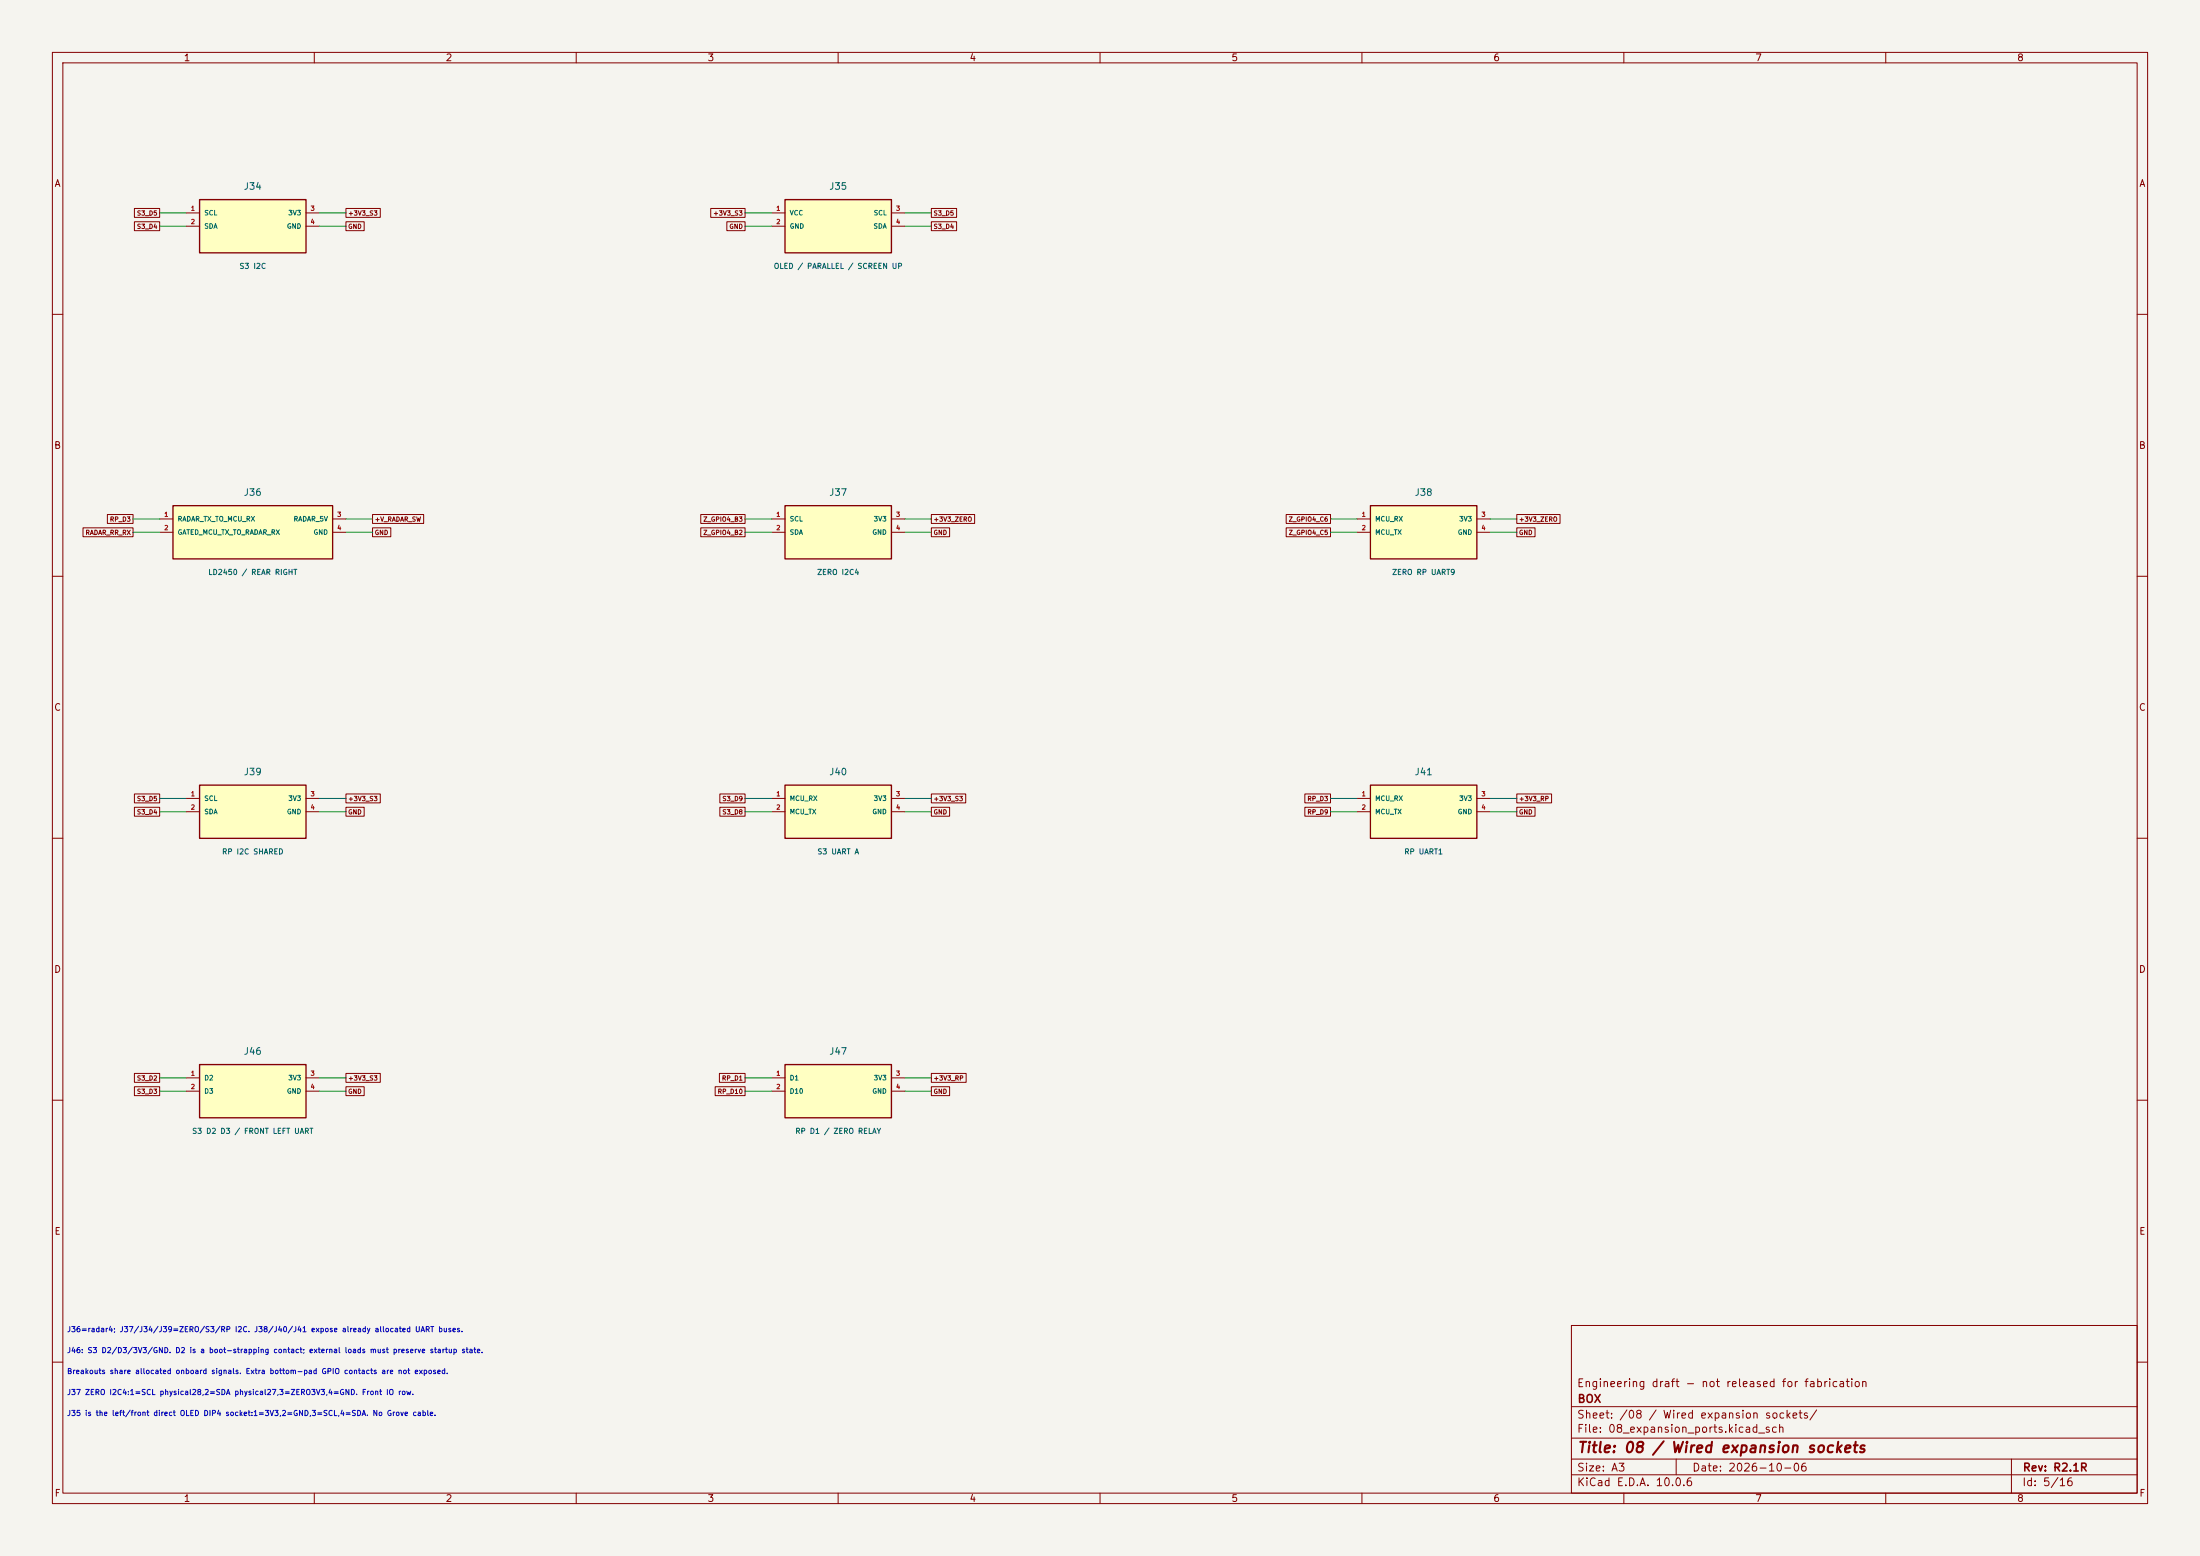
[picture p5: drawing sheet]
(kicad_sch (version 20250114) (generator "eeschema") (paper "A3")
(title_block (title "08 / Wired expansion sockets") (date "2026-10-06") (rev "R2.1R") (company "BOX") (comment 1 "Engineering draft - not released for fabrication"))
(lib_symbols (symbol "Box:J34" (pin_names (offset 0.8)) (in_bom yes) (on_board yes)
(property "Reference" "J" (at 0 7.62 0) (effects (font (size 1.27 1.27))))
(property "Value" "S3 I2C" (at 0 -7.62 0) (effects (font (size 1.0 1.0))))
(symbol "J34_0_1" (rectangle (start -10.16 5.08) (end 10.16 -5.08) (stroke (width 0.254) (type default)) (fill (type background))))
(symbol "J34_1_1"
(pin passive line (at -12.7 2.54 0) (length 2.54) (name "SCL" (effects (font (size 0.9 0.9)))) (number "1" (effects (font (size 0.85 0.85)))))
(pin passive line (at -12.7 0.0 0) (length 2.54) (name "SDA" (effects (font (size 0.9 0.9)))) (number "2" (effects (font (size 0.85 0.85)))))
(pin passive line (at 12.7 2.54 180) (length 2.54) (name "3V3" (effects (font (size 0.9 0.9)))) (number "3" (effects (font (size 0.85 0.85)))))
(pin passive line (at 12.7 0.0 180) (length 2.54) (name "GND" (effects (font (size 0.9 0.9)))) (number "4" (effects (font (size 0.85 0.85)))))))
(symbol "Box:J35" (pin_names (offset 0.8)) (in_bom yes) (on_board yes)
(property "Reference" "J" (at 0 7.62 0) (effects (font (size 1.27 1.27))))
(property "Value" "OLED / PARALLEL / SCREEN UP" (at 0 -7.62 0) (effects (font (size 1.0 1.0))))
(symbol "J35_0_1" (rectangle (start -10.16 5.08) (end 10.16 -5.08) (stroke (width 0.254) (type default)) (fill (type background))))
(symbol "J35_1_1"
(pin passive line (at -12.7 2.54 0) (length 2.54) (name "VCC" (effects (font (size 0.9 0.9)))) (number "1" (effects (font (size 0.85 0.85)))))
(pin passive line (at -12.7 0.0 0) (length 2.54) (name "GND" (effects (font (size 0.9 0.9)))) (number "2" (effects (font (size 0.85 0.85)))))
(pin passive line (at 12.7 2.54 180) (length 2.54) (name "SCL" (effects (font (size 0.9 0.9)))) (number "3" (effects (font (size 0.85 0.85)))))
(pin passive line (at 12.7 0.0 180) (length 2.54) (name "SDA" (effects (font (size 0.9 0.9)))) (number "4" (effects (font (size 0.85 0.85)))))))
(symbol "Box:J36" (pin_names (offset 0.8)) (in_bom yes) (on_board yes)
(property "Reference" "J" (at 0 7.62 0) (effects (font (size 1.27 1.27))))
(property "Value" "LD2450 / REAR RIGHT" (at 0 -7.62 0) (effects (font (size 1.0 1.0))))
(symbol "J36_0_1" (rectangle (start -15.24 5.08) (end 15.24 -5.08) (stroke (width 0.254) (type default)) (fill (type background))))
(symbol "J36_1_1"
(pin passive line (at -17.78 2.54 0) (length 2.54) (name "RADAR TX TO MCU RX" (effects (font (size 0.9 0.9)))) (number "1" (effects (font (size 0.85 0.85)))))
(pin passive line (at -17.78 0.0 0) (length 2.54) (name "GATED MCU TX TO RADAR RX" (effects (font (size 0.9 0.9)))) (number "2" (effects (font (size 0.85 0.85)))))
(pin passive line (at 17.78 2.54 180) (length 2.54) (name "RADAR_5V" (effects (font (size 0.9 0.9)))) (number "3" (effects (font (size 0.85 0.85)))))
(pin passive line (at 17.78 0.0 180) (length 2.54) (name "GND" (effects (font (size 0.9 0.9)))) (number "4" (effects (font (size 0.85 0.85)))))))
(symbol "Box:J37" (pin_names (offset 0.8)) (in_bom yes) (on_board yes)
(property "Reference" "J" (at 0 7.62 0) (effects (font (size 1.27 1.27))))
(property "Value" "ZERO I2C4" (at 0 -7.62 0) (effects (font (size 1.0 1.0))))
(symbol "J37_0_1" (rectangle (start -10.16 5.08) (end 10.16 -5.08) (stroke (width 0.254) (type default)) (fill (type background))))
(symbol "J37_1_1"
(pin passive line (at -12.7 2.54 0) (length 2.54) (name "SCL" (effects (font (size 0.9 0.9)))) (number "1" (effects (font (size 0.85 0.85)))))
(pin passive line (at -12.7 0.0 0) (length 2.54) (name "SDA" (effects (font (size 0.9 0.9)))) (number "2" (effects (font (size 0.85 0.85)))))
(pin passive line (at 12.7 2.54 180) (length 2.54) (name "3V3" (effects (font (size 0.9 0.9)))) (number "3" (effects (font (size 0.85 0.85)))))
(pin passive line (at 12.7 0.0 180) (length 2.54) (name "GND" (effects (font (size 0.9 0.9)))) (number "4" (effects (font (size 0.85 0.85)))))))
(symbol "Box:J38" (pin_names (offset 0.8)) (in_bom yes) (on_board yes)
(property "Reference" "J" (at 0 7.62 0) (effects (font (size 1.27 1.27))))
(property "Value" "ZERO RP UART9" (at 0 -7.62 0) (effects (font (size 1.0 1.0))))
(symbol "J38_0_1" (rectangle (start -10.16 5.08) (end 10.16 -5.08) (stroke (width 0.254) (type default)) (fill (type background))))
(symbol "J38_1_1"
(pin passive line (at -12.7 2.54 0) (length 2.54) (name "MCU RX" (effects (font (size 0.9 0.9)))) (number "1" (effects (font (size 0.85 0.85)))))
(pin passive line (at -12.7 0.0 0) (length 2.54) (name "MCU TX" (effects (font (size 0.9 0.9)))) (number "2" (effects (font (size 0.85 0.85)))))
(pin passive line (at 12.7 2.54 180) (length 2.54) (name "3V3" (effects (font (size 0.9 0.9)))) (number "3" (effects (font (size 0.85 0.85)))))
(pin passive line (at 12.7 0.0 180) (length 2.54) (name "GND" (effects (font (size 0.9 0.9)))) (number "4" (effects (font (size 0.85 0.85)))))))
(symbol "Box:J39" (pin_names (offset 0.8)) (in_bom yes) (on_board yes)
(property "Reference" "J" (at 0 7.62 0) (effects (font (size 1.27 1.27))))
(property "Value" "RP I2C SHARED" (at 0 -7.62 0) (effects (font (size 1.0 1.0))))
(symbol "J39_0_1" (rectangle (start -10.16 5.08) (end 10.16 -5.08) (stroke (width 0.254) (type default)) (fill (type background))))
(symbol "J39_1_1"
(pin passive line (at -12.7 2.54 0) (length 2.54) (name "SCL" (effects (font (size 0.9 0.9)))) (number "1" (effects (font (size 0.85 0.85)))))
(pin passive line (at -12.7 0.0 0) (length 2.54) (name "SDA" (effects (font (size 0.9 0.9)))) (number "2" (effects (font (size 0.85 0.85)))))
(pin passive line (at 12.7 2.54 180) (length 2.54) (name "3V3" (effects (font (size 0.9 0.9)))) (number "3" (effects (font (size 0.85 0.85)))))
(pin passive line (at 12.7 0.0 180) (length 2.54) (name "GND" (effects (font (size 0.9 0.9)))) (number "4" (effects (font (size 0.85 0.85)))))))
(symbol "Box:J40" (pin_names (offset 0.8)) (in_bom yes) (on_board yes)
(property "Reference" "J" (at 0 7.62 0) (effects (font (size 1.27 1.27))))
(property "Value" "S3 UART A" (at 0 -7.62 0) (effects (font (size 1.0 1.0))))
(symbol "J40_0_1" (rectangle (start -10.16 5.08) (end 10.16 -5.08) (stroke (width 0.254) (type default)) (fill (type background))))
(symbol "J40_1_1"
(pin passive line (at -12.7 2.54 0) (length 2.54) (name "MCU RX" (effects (font (size 0.9 0.9)))) (number "1" (effects (font (size 0.85 0.85)))))
(pin passive line (at -12.7 0.0 0) (length 2.54) (name "MCU TX" (effects (font (size 0.9 0.9)))) (number "2" (effects (font (size 0.85 0.85)))))
(pin passive line (at 12.7 2.54 180) (length 2.54) (name "3V3" (effects (font (size 0.9 0.9)))) (number "3" (effects (font (size 0.85 0.85)))))
(pin passive line (at 12.7 0.0 180) (length 2.54) (name "GND" (effects (font (size 0.9 0.9)))) (number "4" (effects (font (size 0.85 0.85)))))))
(symbol "Box:J41" (pin_names (offset 0.8)) (in_bom yes) (on_board yes)
(property "Reference" "J" (at 0 7.62 0) (effects (font (size 1.27 1.27))))
(property "Value" "RP UART1" (at 0 -7.62 0) (effects (font (size 1.0 1.0))))
(symbol "J41_0_1" (rectangle (start -10.16 5.08) (end 10.16 -5.08) (stroke (width 0.254) (type default)) (fill (type background))))
(symbol "J41_1_1"
(pin passive line (at -12.7 2.54 0) (length 2.54) (name "MCU RX" (effects (font (size 0.9 0.9)))) (number "1" (effects (font (size 0.85 0.85)))))
(pin passive line (at -12.7 0.0 0) (length 2.54) (name "MCU TX" (effects (font (size 0.9 0.9)))) (number "2" (effects (font (size 0.85 0.85)))))
(pin passive line (at 12.7 2.54 180) (length 2.54) (name "3V3" (effects (font (size 0.9 0.9)))) (number "3" (effects (font (size 0.85 0.85)))))
(pin passive line (at 12.7 0.0 180) (length 2.54) (name "GND" (effects (font (size 0.9 0.9)))) (number "4" (effects (font (size 0.85 0.85)))))))
(symbol "Box:J46" (pin_names (offset 0.8)) (in_bom yes) (on_board yes)
(property "Reference" "J" (at 0 7.62 0) (effects (font (size 1.27 1.27))))
(property "Value" "S3 D2 D3 / FRONT LEFT UART" (at 0 -7.62 0) (effects (font (size 1.0 1.0))))
(symbol "J46_0_1" (rectangle (start -10.16 5.08) (end 10.16 -5.08) (stroke (width 0.254) (type default)) (fill (type background))))
(symbol "J46_1_1"
(pin passive line (at -12.7 2.54 0) (length 2.54) (name "D2" (effects (font (size 0.9 0.9)))) (number "1" (effects (font (size 0.85 0.85)))))
(pin passive line (at -12.7 0.0 0) (length 2.54) (name "D3" (effects (font (size 0.9 0.9)))) (number "2" (effects (font (size 0.85 0.85)))))
(pin passive line (at 12.7 2.54 180) (length 2.54) (name "3V3" (effects (font (size 0.9 0.9)))) (number "3" (effects (font (size 0.85 0.85)))))
(pin passive line (at 12.7 0.0 180) (length 2.54) (name "GND" (effects (font (size 0.9 0.9)))) (number "4" (effects (font (size 0.85 0.85)))))))
(symbol "Box:J47" (pin_names (offset 0.8)) (in_bom yes) (on_board yes)
(property "Reference" "J" (at 0 7.62 0) (effects (font (size 1.27 1.27))))
(property "Value" "RP D1 / ZERO RELAY" (at 0 -7.62 0) (effects (font (size 1.0 1.0))))
(symbol "J47_0_1" (rectangle (start -10.16 5.08) (end 10.16 -5.08) (stroke (width 0.254) (type default)) (fill (type background))))
(symbol "J47_1_1"
(pin passive line (at -12.7 2.54 0) (length 2.54) (name "D1" (effects (font (size 0.9 0.9)))) (number "1" (effects (font (size 0.85 0.85)))))
(pin passive line (at -12.7 0.0 0) (length 2.54) (name "D10" (effects (font (size 0.9 0.9)))) (number "2" (effects (font (size 0.85 0.85)))))
(pin passive line (at 12.7 2.54 180) (length 2.54) (name "3V3" (effects (font (size 0.9 0.9)))) (number "3" (effects (font (size 0.85 0.85)))))
(pin passive line (at 12.7 0.0 180) (length 2.54) (name "GND" (effects (font (size 0.9 0.9)))) (number "4" (effects (font (size 0.85 0.85))))))))
(symbol (lib_id "Box:J34") (at 48.26 43.18 0) (unit 1) (in_bom yes) (on_board yes) (dnp no)
(property "Reference" "J34" (at 48.26 35.56 0) (effects (font (size 1.27 1.27))))
(property "Value" "S3 I2C" (at 48.26 50.8 0) (effects (font (size 1 1))))
(property "Footprint" "Connector:NS-Tech_Grove_1x04_P2mm_Vertical" (at 48.26 50.8 0) (effects (font (size 1 1)) (hide yes)))
(property "Datasheet" "https://statics3.seeedstudio.com/images/opl/datasheet/3470130P1.pdf" (at 48.26 50.8 0) (effects (font (size 1 1)) (hide yes)))
(property "MPN" "1125S-4P" (at 48.26 50.8 0) (effects (font (size 1 1)) (hide yes)))
(property "Manufacturer" "Shenzhen NS-Tech" (at 48.26 50.8 0) (effects (font (size 1 1)) (hide yes)))
(property "Verification" "Board-side Grove4P 2mm: SCL,SDA,3.3V,GND. Physical breakout only; not a new independent peripheral controller. Same S3_D4/D5 bus as S3 master, RP slave, UPS, IMU and OLED. RP and S3 have separate 3V3 regulator outputs; only the I2C signals and GND are common. Located in the left side interface column." (at 48.26 50.8 0) (effects (font (size 1 1)) (hide yes)))
(property "Rating" "2A contact rating per vendor drawing; rail/module limit also applies" (at 48.26 50.8 0) (effects (font (size 1 1)) (hide yes)))
(property "Tolerance" "" (at 48.26 50.8 0) (effects (font (size 1 1)) (hide yes)))
(pin "1")
(pin "2")
(pin "3")
(pin "4"))
(wire (pts (xy 35.56 40.64) (xy 30.480000000000004 40.64)) (stroke (width 0) (type default)))
(global_label "S3_D5" (shape passive) (at 30.480000000000004 40.64 0) (effects (font (size 0.85 0.85)) (justify right)))
(wire (pts (xy 35.56 43.18) (xy 30.480000000000004 43.18)) (stroke (width 0) (type default)))
(global_label "S3_D4" (shape passive) (at 30.480000000000004 43.18 0) (effects (font (size 0.85 0.85)) (justify right)))
(wire (pts (xy 60.959999999999994 40.64) (xy 66.03999999999999 40.64)) (stroke (width 0) (type default)))
(global_label "+3V3_S3" (shape passive) (at 66.03999999999999 40.64 180) (effects (font (size 0.85 0.85)) (justify left)))
(wire (pts (xy 60.959999999999994 43.18) (xy 66.03999999999999 43.18)) (stroke (width 0) (type default)))
(global_label "GND" (shape passive) (at 66.03999999999999 43.18 180) (effects (font (size 0.85 0.85)) (justify left)))
(symbol (lib_id "Box:J35") (at 160.02 43.18 0) (unit 1) (in_bom yes) (on_board yes) (dnp no)
(property "Reference" "J35" (at 160.02 35.56 0) (effects (font (size 1.27 1.27))))
(property "Value" "OLED / PARALLEL / SCREEN UP" (at 160.02 50.8 0) (effects (font (size 1 1))))
(property "Footprint" "box:SSW_104_01_G_S_OLED_Parallel" (at 160.02 50.8 0) (effects (font (size 1 1)) (hide yes)))
(property "Datasheet" "https://suddendocs.samtec.com/prints/ssw-1xx-xx-xxx-x-xx-xxx-xx-mkt.pdf" (at 160.02 50.8 0) (effects (font (size 1 1)) (hide yes)))
(property "MPN" "SSW-104-01-G-S" (at 160.02 50.8 0) (effects (font (size 1 1)) (hide yes)))
(property "Manufacturer" "Samtec" (at 160.02 50.8 0) (effects (font (size 1 1)) (hide yes)))
(property "Verification" "F-side straight female socket; OLED parallel to motherboard, screen up. VCC/GND/SCL/SDA preserved. Male pin length and module seating remain sample-qualified." (at 160.02 50.8 0) (effects (font (size 1 1)) (hide yes)))
(property "Rating" "" (at 160.02 50.8 0) (effects (font (size 1 1)) (hide yes)))
(property "Tolerance" "" (at 160.02 50.8 0) (effects (font (size 1 1)) (hide yes)))
(pin "1")
(pin "2")
(pin "3")
(pin "4"))
(wire (pts (xy 147.32000000000002 40.64) (xy 142.24 40.64)) (stroke (width 0) (type default)))
(global_label "+3V3_S3" (shape passive) (at 142.24 40.64 0) (effects (font (size 0.85 0.85)) (justify right)))
(wire (pts (xy 147.32000000000002 43.18) (xy 142.24 43.18)) (stroke (width 0) (type default)))
(global_label "GND" (shape passive) (at 142.24 43.18 0) (effects (font (size 0.85 0.85)) (justify right)))
(wire (pts (xy 172.72 40.64) (xy 177.8 40.64)) (stroke (width 0) (type default)))
(global_label "S3_D5" (shape passive) (at 177.8 40.64 180) (effects (font (size 0.85 0.85)) (justify left)))
(wire (pts (xy 172.72 43.18) (xy 177.8 43.18)) (stroke (width 0) (type default)))
(global_label "S3_D4" (shape passive) (at 177.8 43.18 180) (effects (font (size 0.85 0.85)) (justify left)))
(symbol (lib_id "Box:J36") (at 48.26 101.6 0) (unit 1) (in_bom yes) (on_board yes) (dnp no)
(property "Reference" "J36" (at 48.26 93.97999999999999 0) (effects (font (size 1.27 1.27))))
(property "Value" "LD2450 / REAR RIGHT" (at 48.26 109.22 0) (effects (font (size 1 1))))
(property "Footprint" "Connector:NS-Tech_Grove_1x04_P2mm_Vertical" (at 48.26 109.22 0) (effects (font (size 1 1)) (hide yes)))
(property "Datasheet" "https://statics3.seeedstudio.com/images/opl/datasheet/3470130P1.pdf" (at 48.26 109.22 0) (effects (font (size 1 1)) (hide yes)))
(property "MPN" "1125S-4P" (at 48.26 109.22 0) (effects (font (size 1 1)) (hide yes)))
(property "Manufacturer" "Shenzhen NS-Tech" (at 48.26 109.22 0) (effects (font (size 1 1)) (hide yes)))
(property "Verification" "Remote REAR RIGHT HLK-LD2450 through a four-wire harness. Carrier Grove4P 2mm: 1=sensorTX,2=sensorRX,3=M2 switched5V,4=GND. Radar factory plug is not Grove: use matching sensor cable end and map by signal labels. 3.3V UART, default256000 8N1. No radar body mounted to motherboard. Exterior 3D-printed bracket is separate work; user requests upright, diagonally outward corner mounting. Located in the right side interface column." (at 48.26 109.22 0) (effects (font (size 1 1)) (hide yes)))
(property "Rating" "2A contact rating per vendor drawing; rail/module limit also applies" (at 48.26 109.22 0) (effects (font (size 1 1)) (hide yes)))
(property "Tolerance" "" (at 48.26 109.22 0) (effects (font (size 1 1)) (hide yes)))
(pin "1")
(pin "2")
(pin "3")
(pin "4"))
(wire (pts (xy 30.479999999999997 99.05999999999999) (xy 25.4 99.05999999999999)) (stroke (width 0) (type default)))
(global_label "RP_D3" (shape passive) (at 25.4 99.05999999999999 0) (effects (font (size 0.85 0.85)) (justify right)))
(wire (pts (xy 30.479999999999997 101.6) (xy 25.4 101.6)) (stroke (width 0) (type default)))
(global_label "RADAR_RR_RX" (shape passive) (at 25.4 101.6 0) (effects (font (size 0.85 0.85)) (justify right)))
(wire (pts (xy 66.03999999999999 99.05999999999999) (xy 71.11999999999999 99.05999999999999)) (stroke (width 0) (type default)))
(global_label "+V_RADAR_SW" (shape passive) (at 71.11999999999999 99.05999999999999 180) (effects (font (size 0.85 0.85)) (justify left)))
(wire (pts (xy 66.03999999999999 101.6) (xy 71.11999999999999 101.6)) (stroke (width 0) (type default)))
(global_label "GND" (shape passive) (at 71.11999999999999 101.6 180) (effects (font (size 0.85 0.85)) (justify left)))
(symbol (lib_id "Box:J37") (at 160.02 101.6 0) (unit 1) (in_bom yes) (on_board yes) (dnp no)
(property "Reference" "J37" (at 160.02 93.97999999999999 0) (effects (font (size 1.27 1.27))))
(property "Value" "ZERO I2C4" (at 160.02 109.22 0) (effects (font (size 1 1))))
(property "Footprint" "Connector:NS-Tech_Grove_1x04_P2mm_Vertical" (at 160.02 109.22 0) (effects (font (size 1 1)) (hide yes)))
(property "Datasheet" "https://statics3.seeedstudio.com/images/opl/datasheet/3470130P1.pdf" (at 160.02 109.22 0) (effects (font (size 1 1)) (hide yes)))
(property "MPN" "1125S-4P" (at 160.02 109.22 0) (effects (font (size 1 1)) (hide yes)))
(property "Manufacturer" "Shenzhen NS-Tech" (at 160.02 109.22 0) (effects (font (size 1 1)) (hide yes)))
(property "Verification" "Board-side Grove4P 2mm: SCL,SDA,3.3V,GND. Physical breakout only; not a new independent peripheral controller. ZERO I2C4 uses physical28 SCL /27 SDA; motherboard pullups are present on ZERO. Located in the left side interface column." (at 160.02 109.22 0) (effects (font (size 1 1)) (hide yes)))
(property "Rating" "2A contact rating per vendor drawing; rail/module limit also applies" (at 160.02 109.22 0) (effects (font (size 1 1)) (hide yes)))
(property "Tolerance" "" (at 160.02 109.22 0) (effects (font (size 1 1)) (hide yes)))
(pin "1")
(pin "2")
(pin "3")
(pin "4"))
(wire (pts (xy 147.32000000000002 99.05999999999999) (xy 142.24 99.05999999999999)) (stroke (width 0) (type default)))
(global_label "Z_GPIO4_B3" (shape passive) (at 142.24 99.05999999999999 0) (effects (font (size 0.85 0.85)) (justify right)))
(wire (pts (xy 147.32000000000002 101.6) (xy 142.24 101.6)) (stroke (width 0) (type default)))
(global_label "Z_GPIO4_B2" (shape passive) (at 142.24 101.6 0) (effects (font (size 0.85 0.85)) (justify right)))
(wire (pts (xy 172.72 99.05999999999999) (xy 177.8 99.05999999999999)) (stroke (width 0) (type default)))
(global_label "+3V3_ZERO" (shape passive) (at 177.8 99.05999999999999 180) (effects (font (size 0.85 0.85)) (justify left)))
(wire (pts (xy 172.72 101.6) (xy 177.8 101.6)) (stroke (width 0) (type default)))
(global_label "GND" (shape passive) (at 177.8 101.6 180) (effects (font (size 0.85 0.85)) (justify left)))
(symbol (lib_id "Box:J38") (at 271.78000000000003 101.6 0) (unit 1) (in_bom yes) (on_board yes) (dnp no)
(property "Reference" "J38" (at 271.78000000000003 93.97999999999999 0) (effects (font (size 1.27 1.27))))
(property "Value" "ZERO RP UART9" (at 271.78000000000003 109.22 0) (effects (font (size 1 1))))
(property "Footprint" "Connector:NS-Tech_Grove_1x04_P2mm_Vertical" (at 271.78000000000003 109.22 0) (effects (font (size 1 1)) (hide yes)))
(property "Datasheet" "https://statics3.seeedstudio.com/images/opl/datasheet/3470130P1.pdf" (at 271.78000000000003 109.22 0) (effects (font (size 1 1)) (hide yes)))
(property "MPN" "1125S-4P" (at 271.78000000000003 109.22 0) (effects (font (size 1 1)) (hide yes)))
(property "Manufacturer" "Shenzhen NS-Tech" (at 271.78000000000003 109.22 0) (effects (font (size 1 1)) (hide yes)))
(property "Verification" "Board-side Grove4P 2mm: MCU RX,MCU TX,3.3V,GND. Physical breakout only; not a new independent peripheral controller. Shared running UART. A receive-only monitor may observe TX. Release/disconnect the existing transmitter before attaching an active external TX; software silence is not high impedance. Located in the left side interface column." (at 271.78000000000003 109.22 0) (effects (font (size 1 1)) (hide yes)))
(property "Rating" "2A contact rating per vendor drawing; rail/module limit also applies" (at 271.78000000000003 109.22 0) (effects (font (size 1 1)) (hide yes)))
(property "Tolerance" "" (at 271.78000000000003 109.22 0) (effects (font (size 1 1)) (hide yes)))
(pin "1")
(pin "2")
(pin "3")
(pin "4"))
(wire (pts (xy 259.08000000000004 99.05999999999999) (xy 254.00000000000003 99.05999999999999)) (stroke (width 0) (type default)))
(global_label "Z_GPIO4_C6" (shape passive) (at 254.00000000000003 99.05999999999999 0) (effects (font (size 0.85 0.85)) (justify right)))
(wire (pts (xy 259.08000000000004 101.6) (xy 254.00000000000003 101.6)) (stroke (width 0) (type default)))
(global_label "Z_GPIO4_C5" (shape passive) (at 254.00000000000003 101.6 0) (effects (font (size 0.85 0.85)) (justify right)))
(wire (pts (xy 284.48 99.05999999999999) (xy 289.56 99.05999999999999)) (stroke (width 0) (type default)))
(global_label "+3V3_ZERO" (shape passive) (at 289.56 99.05999999999999 180) (effects (font (size 0.85 0.85)) (justify left)))
(wire (pts (xy 284.48 101.6) (xy 289.56 101.6)) (stroke (width 0) (type default)))
(global_label "GND" (shape passive) (at 289.56 101.6 180) (effects (font (size 0.85 0.85)) (justify left)))
(symbol (lib_id "Box:J39") (at 48.26 154.94 0) (unit 1) (in_bom yes) (on_board yes) (dnp no)
(property "Reference" "J39" (at 48.26 147.32 0) (effects (font (size 1.27 1.27))))
(property "Value" "RP I2C SHARED" (at 48.26 162.56 0) (effects (font (size 1 1))))
(property "Footprint" "Connector:NS-Tech_Grove_1x04_P2mm_Vertical" (at 48.26 162.56 0) (effects (font (size 1 1)) (hide yes)))
(property "Datasheet" "https://statics3.seeedstudio.com/images/opl/datasheet/3470130P1.pdf" (at 48.26 162.56 0) (effects (font (size 1 1)) (hide yes)))
(property "MPN" "1125S-4P" (at 48.26 162.56 0) (effects (font (size 1 1)) (hide yes)))
(property "Manufacturer" "Shenzhen NS-Tech" (at 48.26 162.56 0) (effects (font (size 1 1)) (hide yes)))
(property "Verification" "Rear region Grove4P 2mm: SCL,SDA,3.3V,GND. Physical breakout only; not a new independent peripheral controller. Same S3_D4/D5 bus as S3 master, RP slave, UPS, IMU and OLED. RP and S3 have separate 3V3 regulator outputs; only the I2C signals and GND are common. Placed in the rear connector bank, clear of the airflow corridor." (at 48.26 162.56 0) (effects (font (size 1 1)) (hide yes)))
(property "Rating" "2A contact rating per vendor drawing; rail/module limit also applies" (at 48.26 162.56 0) (effects (font (size 1 1)) (hide yes)))
(property "Tolerance" "" (at 48.26 162.56 0) (effects (font (size 1 1)) (hide yes)))
(pin "1")
(pin "2")
(pin "3")
(pin "4"))
(wire (pts (xy 35.56 152.4) (xy 30.480000000000004 152.4)) (stroke (width 0) (type default)))
(global_label "S3_D5" (shape passive) (at 30.480000000000004 152.4 0) (effects (font (size 0.85 0.85)) (justify right)))
(wire (pts (xy 35.56 154.94) (xy 30.480000000000004 154.94)) (stroke (width 0) (type default)))
(global_label "S3_D4" (shape passive) (at 30.480000000000004 154.94 0) (effects (font (size 0.85 0.85)) (justify right)))
(wire (pts (xy 60.959999999999994 152.4) (xy 66.03999999999999 152.4)) (stroke (width 0) (type default)))
(global_label "+3V3_S3" (shape passive) (at 66.03999999999999 152.4 180) (effects (font (size 0.85 0.85)) (justify left)))
(wire (pts (xy 60.959999999999994 154.94) (xy 66.03999999999999 154.94)) (stroke (width 0) (type default)))
(global_label "GND" (shape passive) (at 66.03999999999999 154.94 180) (effects (font (size 0.85 0.85)) (justify left)))
(symbol (lib_id "Box:J40") (at 160.02 154.94 0) (unit 1) (in_bom yes) (on_board yes) (dnp no)
(property "Reference" "J40" (at 160.02 147.32 0) (effects (font (size 1.27 1.27))))
(property "Value" "S3 UART A" (at 160.02 162.56 0) (effects (font (size 1 1))))
(property "Footprint" "Connector:NS-Tech_Grove_1x04_P2mm_Vertical" (at 160.02 162.56 0) (effects (font (size 1 1)) (hide yes)))
(property "Datasheet" "https://statics3.seeedstudio.com/images/opl/datasheet/3470130P1.pdf" (at 160.02 162.56 0) (effects (font (size 1 1)) (hide yes)))
(property "MPN" "1125S-4P" (at 160.02 162.56 0) (effects (font (size 1 1)) (hide yes)))
(property "Manufacturer" "Shenzhen NS-Tech" (at 160.02 162.56 0) (effects (font (size 1 1)) (hide yes)))
(property "Verification" "Board-side Grove4P 2mm: MCU RX,MCU TX,3.3V,GND. Physical breakout only; not a new independent peripheral controller. Shared running UART. A receive-only monitor may observe TX. Release/disconnect the existing transmitter before attaching an active external TX; software silence is not high impedance. Located in the right side interface column." (at 160.02 162.56 0) (effects (font (size 1 1)) (hide yes)))
(property "Rating" "2A contact rating per vendor drawing; rail/module limit also applies" (at 160.02 162.56 0) (effects (font (size 1 1)) (hide yes)))
(property "Tolerance" "" (at 160.02 162.56 0) (effects (font (size 1 1)) (hide yes)))
(pin "1")
(pin "2")
(pin "3")
(pin "4"))
(wire (pts (xy 147.32000000000002 152.4) (xy 142.24 152.4)) (stroke (width 0) (type default)))
(global_label "S3_D9" (shape passive) (at 142.24 152.4 0) (effects (font (size 0.85 0.85)) (justify right)))
(wire (pts (xy 147.32000000000002 154.94) (xy 142.24 154.94)) (stroke (width 0) (type default)))
(global_label "S3_D8" (shape passive) (at 142.24 154.94 0) (effects (font (size 0.85 0.85)) (justify right)))
(wire (pts (xy 172.72 152.4) (xy 177.8 152.4)) (stroke (width 0) (type default)))
(global_label "+3V3_S3" (shape passive) (at 177.8 152.4 180) (effects (font (size 0.85 0.85)) (justify left)))
(wire (pts (xy 172.72 154.94) (xy 177.8 154.94)) (stroke (width 0) (type default)))
(global_label "GND" (shape passive) (at 177.8 154.94 180) (effects (font (size 0.85 0.85)) (justify left)))
(symbol (lib_id "Box:J41") (at 271.78000000000003 154.94 0) (unit 1) (in_bom yes) (on_board yes) (dnp no)
(property "Reference" "J41" (at 271.78000000000003 147.32 0) (effects (font (size 1.27 1.27))))
(property "Value" "RP UART1" (at 271.78000000000003 162.56 0) (effects (font (size 1 1))))
(property "Footprint" "Connector:NS-Tech_Grove_1x04_P2mm_Vertical" (at 271.78000000000003 162.56 0) (effects (font (size 1 1)) (hide yes)))
(property "Datasheet" "https://statics3.seeedstudio.com/images/opl/datasheet/3470130P1.pdf" (at 271.78000000000003 162.56 0) (effects (font (size 1 1)) (hide yes)))
(property "MPN" "1125S-4P" (at 271.78000000000003 162.56 0) (effects (font (size 1 1)) (hide yes)))
(property "Manufacturer" "Shenzhen NS-Tech" (at 271.78000000000003 162.56 0) (effects (font (size 1 1)) (hide yes)))
(property "Verification" "UART1 physical breakout: RX=RP D3 GPIO5, TX=RP D9 GPIO4. Shared with the rear-right LD2450. Existing active transmitters must be disconnected before connecting another transmitter. Located in the right side interface column." (at 271.78000000000003 162.56 0) (effects (font (size 1 1)) (hide yes)))
(property "Rating" "2A contact rating per vendor drawing; rail/module limit also applies" (at 271.78000000000003 162.56 0) (effects (font (size 1 1)) (hide yes)))
(property "Tolerance" "" (at 271.78000000000003 162.56 0) (effects (font (size 1 1)) (hide yes)))
(pin "1")
(pin "2")
(pin "3")
(pin "4"))
(wire (pts (xy 259.08000000000004 152.4) (xy 254.00000000000003 152.4)) (stroke (width 0) (type default)))
(global_label "RP_D3" (shape passive) (at 254.00000000000003 152.4 0) (effects (font (size 0.85 0.85)) (justify right)))
(wire (pts (xy 259.08000000000004 154.94) (xy 254.00000000000003 154.94)) (stroke (width 0) (type default)))
(global_label "RP_D9" (shape passive) (at 254.00000000000003 154.94 0) (effects (font (size 0.85 0.85)) (justify right)))
(wire (pts (xy 284.48 152.4) (xy 289.56 152.4)) (stroke (width 0) (type default)))
(global_label "+3V3_RP" (shape passive) (at 289.56 152.4 180) (effects (font (size 0.85 0.85)) (justify left)))
(wire (pts (xy 284.48 154.94) (xy 289.56 154.94)) (stroke (width 0) (type default)))
(global_label "GND" (shape passive) (at 289.56 154.94 180) (effects (font (size 0.85 0.85)) (justify left)))
(symbol (lib_id "Box:J46") (at 48.26 208.28 0) (unit 1) (in_bom yes) (on_board yes) (dnp no)
(property "Reference" "J46" (at 48.26 200.66 0) (effects (font (size 1.27 1.27))))
(property "Value" "S3 D2 D3 / FRONT LEFT UART" (at 48.26 215.9 0) (effects (font (size 1 1))))
(property "Footprint" "Connector:NS-Tech_Grove_1x04_P2mm_Vertical" (at 48.26 215.9 0) (effects (font (size 1 1)) (hide yes)))
(property "Datasheet" "https://statics3.seeedstudio.com/images/opl/datasheet/3470130P1.pdf" (at 48.26 215.9 0) (effects (font (size 1 1)) (hide yes)))
(property "MPN" "1125S-4P" (at 48.26 215.9 0) (effects (font (size 1 1)) (hide yes)))
(property "Manufacturer" "Shenzhen NS-Tech" (at 48.26 215.9 0) (effects (font (size 1 1)) (hide yes)))
(property "Verification" "Pin1 S3_D2 GPIO3 is front-left UART TX through J28; pin2 S3_D3 GPIO4 is front-left UART RX. These are shared signals, not spare GPIO. GPIO3 is a strapping pin: external loads must preserve startup state. Located in rear connector bank." (at 48.26 215.9 0) (effects (font (size 1 1)) (hide yes)))
(property "Rating" "2A contact rating per vendor drawing; rail/module limit also applies" (at 48.26 215.9 0) (effects (font (size 1 1)) (hide yes)))
(property "Tolerance" "" (at 48.26 215.9 0) (effects (font (size 1 1)) (hide yes)))
(pin "1")
(pin "2")
(pin "3")
(pin "4"))
(wire (pts (xy 35.56 205.74) (xy 30.480000000000004 205.74)) (stroke (width 0) (type default)))
(global_label "S3_D2" (shape passive) (at 30.480000000000004 205.74 0) (effects (font (size 0.85 0.85)) (justify right)))
(wire (pts (xy 35.56 208.28) (xy 30.480000000000004 208.28)) (stroke (width 0) (type default)))
(global_label "S3_D3" (shape passive) (at 30.480000000000004 208.28 0) (effects (font (size 0.85 0.85)) (justify right)))
(wire (pts (xy 60.959999999999994 205.74) (xy 66.03999999999999 205.74)) (stroke (width 0) (type default)))
(global_label "+3V3_S3" (shape passive) (at 66.03999999999999 205.74 180) (effects (font (size 0.85 0.85)) (justify left)))
(wire (pts (xy 60.959999999999994 208.28) (xy 66.03999999999999 208.28)) (stroke (width 0) (type default)))
(global_label "GND" (shape passive) (at 66.03999999999999 208.28 180) (effects (font (size 0.85 0.85)) (justify left)))
(symbol (lib_id "Box:J47") (at 160.02 208.28 0) (unit 1) (in_bom yes) (on_board yes) (dnp no)
(property "Reference" "J47" (at 160.02 200.66 0) (effects (font (size 1.27 1.27))))
(property "Value" "RP D1 / ZERO RELAY" (at 160.02 215.9 0) (effects (font (size 1 1))))
(property "Footprint" "Connector:NS-Tech_Grove_1x04_P2mm_Vertical" (at 160.02 215.9 0) (effects (font (size 1 1)) (hide yes)))
(property "Datasheet" "https://statics3.seeedstudio.com/images/opl/datasheet/3470130P1.pdf" (at 160.02 215.9 0) (effects (font (size 1 1)) (hide yes)))
(property "MPN" "1125S-4P" (at 160.02 215.9 0) (effects (font (size 1 1)) (hide yes)))
(property "Manufacturer" "Shenzhen NS-Tech" (at 160.02 215.9 0) (effects (font (size 1 1)) (hide yes)))
(property "Verification" "Pin1 now RP D1 host relay control; pin2 remains RP D10 spare access. Located in the right side interface column." (at 160.02 215.9 0) (effects (font (size 1 1)) (hide yes)))
(property "Rating" "2A contact rating per vendor drawing; rail/module limit also applies" (at 160.02 215.9 0) (effects (font (size 1 1)) (hide yes)))
(property "Tolerance" "" (at 160.02 215.9 0) (effects (font (size 1 1)) (hide yes)))
(pin "1")
(pin "2")
(pin "3")
(pin "4"))
(wire (pts (xy 147.32000000000002 205.74) (xy 142.24 205.74)) (stroke (width 0) (type default)))
(global_label "RP_D1" (shape passive) (at 142.24 205.74 0) (effects (font (size 0.85 0.85)) (justify right)))
(wire (pts (xy 147.32000000000002 208.28) (xy 142.24 208.28)) (stroke (width 0) (type default)))
(global_label "RP_D10" (shape passive) (at 142.24 208.28 0) (effects (font (size 0.85 0.85)) (justify right)))
(wire (pts (xy 172.72 205.74) (xy 177.8 205.74)) (stroke (width 0) (type default)))
(global_label "+3V3_RP" (shape passive) (at 177.8 205.74 180) (effects (font (size 0.85 0.85)) (justify left)))
(wire (pts (xy 172.72 208.28) (xy 177.8 208.28)) (stroke (width 0) (type default)))
(global_label "GND" (shape passive) (at 177.8 208.28 180) (effects (font (size 0.85 0.85)) (justify left)))
(text "J36=radar4; J37/J34/J39=ZERO/S3/RP I2C. J38/J40/J41 expose already allocated UART buses." (at 12.7 254 0) (effects (font (size 1.0 1.0)) (justify left)))
(text "J46: S3 D2/D3/3V3/GND. D2 is a boot-strapping contact; external loads must preserve startup state." (at 12.7 258 0) (effects (font (size 1.0 1.0)) (justify left)))
(text "Breakouts share allocated onboard signals. Extra bottom-pad GPIO contacts are not exposed." (at 12.7 262 0) (effects (font (size 1.0 1.0)) (justify left)))
(text "J37 ZERO I2C4:1=SCL physical28,2=SDA physical27,3=ZERO3V3,4=GND. Front IO row." (at 12.7 266 0) (effects (font (size 1.0 1.0)) (justify left)))
(text "J35 is the left/front direct OLED DIP4 socket:1=3V3,2=GND,3=SCL,4=SDA. No Grove cable." (at 12.7 270 0) (effects (font (size 1.0 1.0)) (justify left))))
